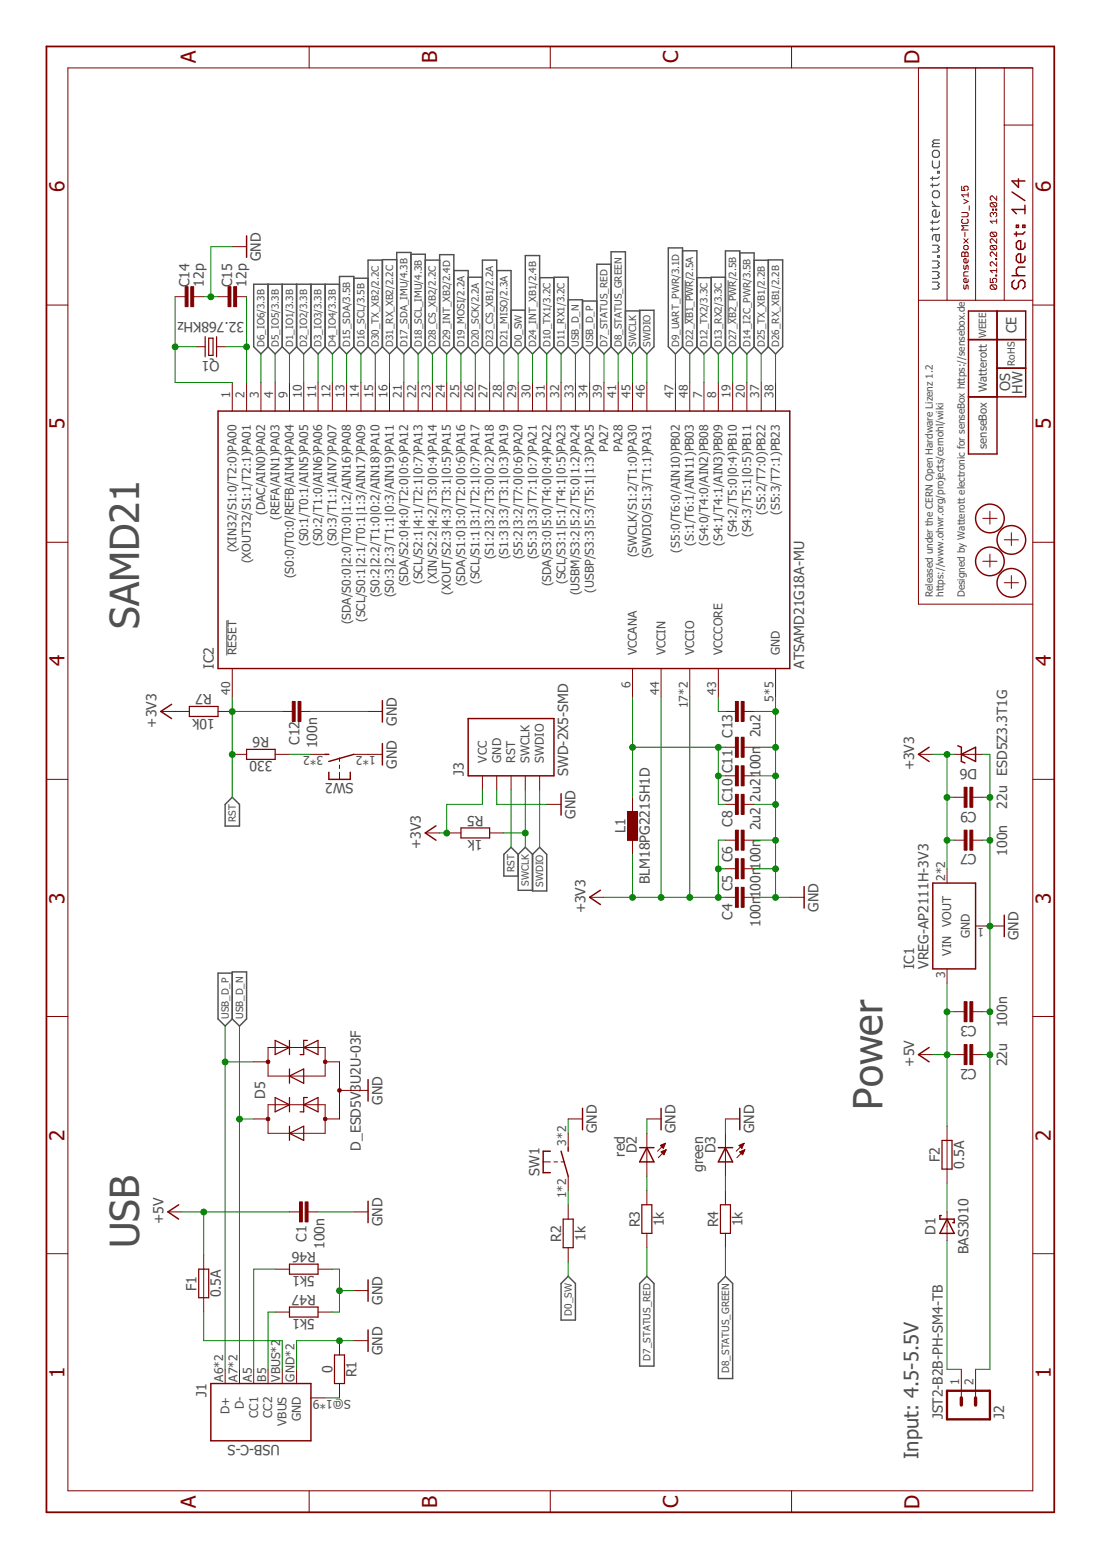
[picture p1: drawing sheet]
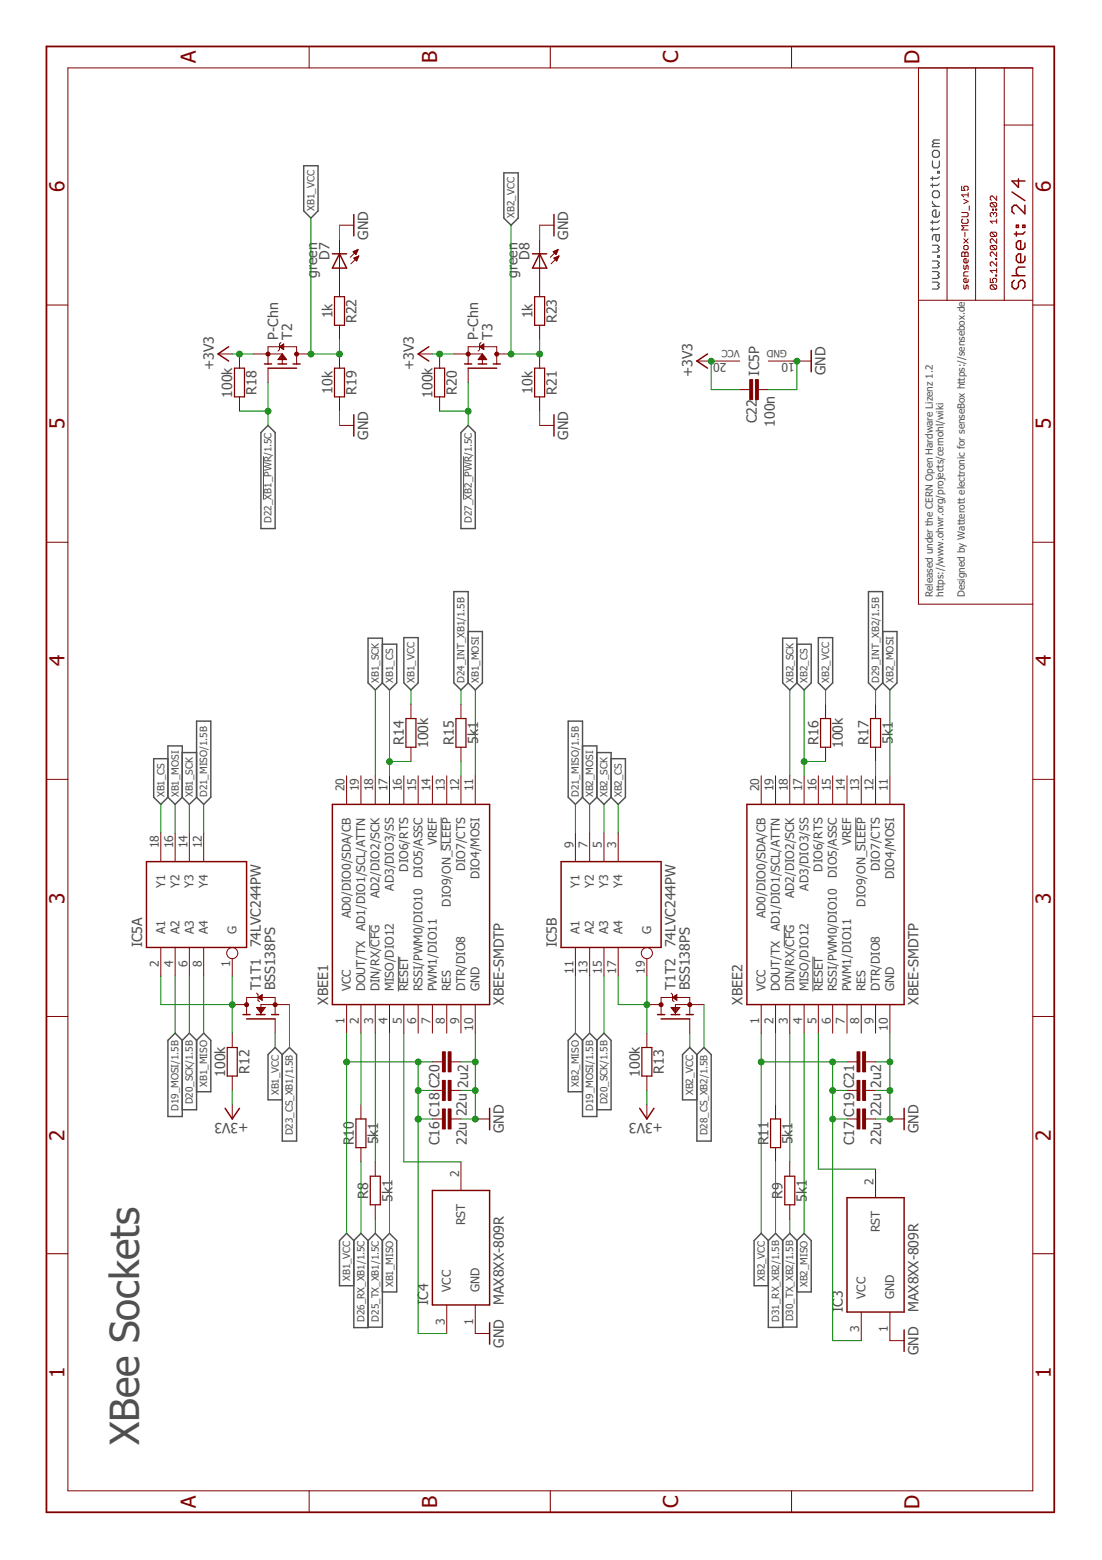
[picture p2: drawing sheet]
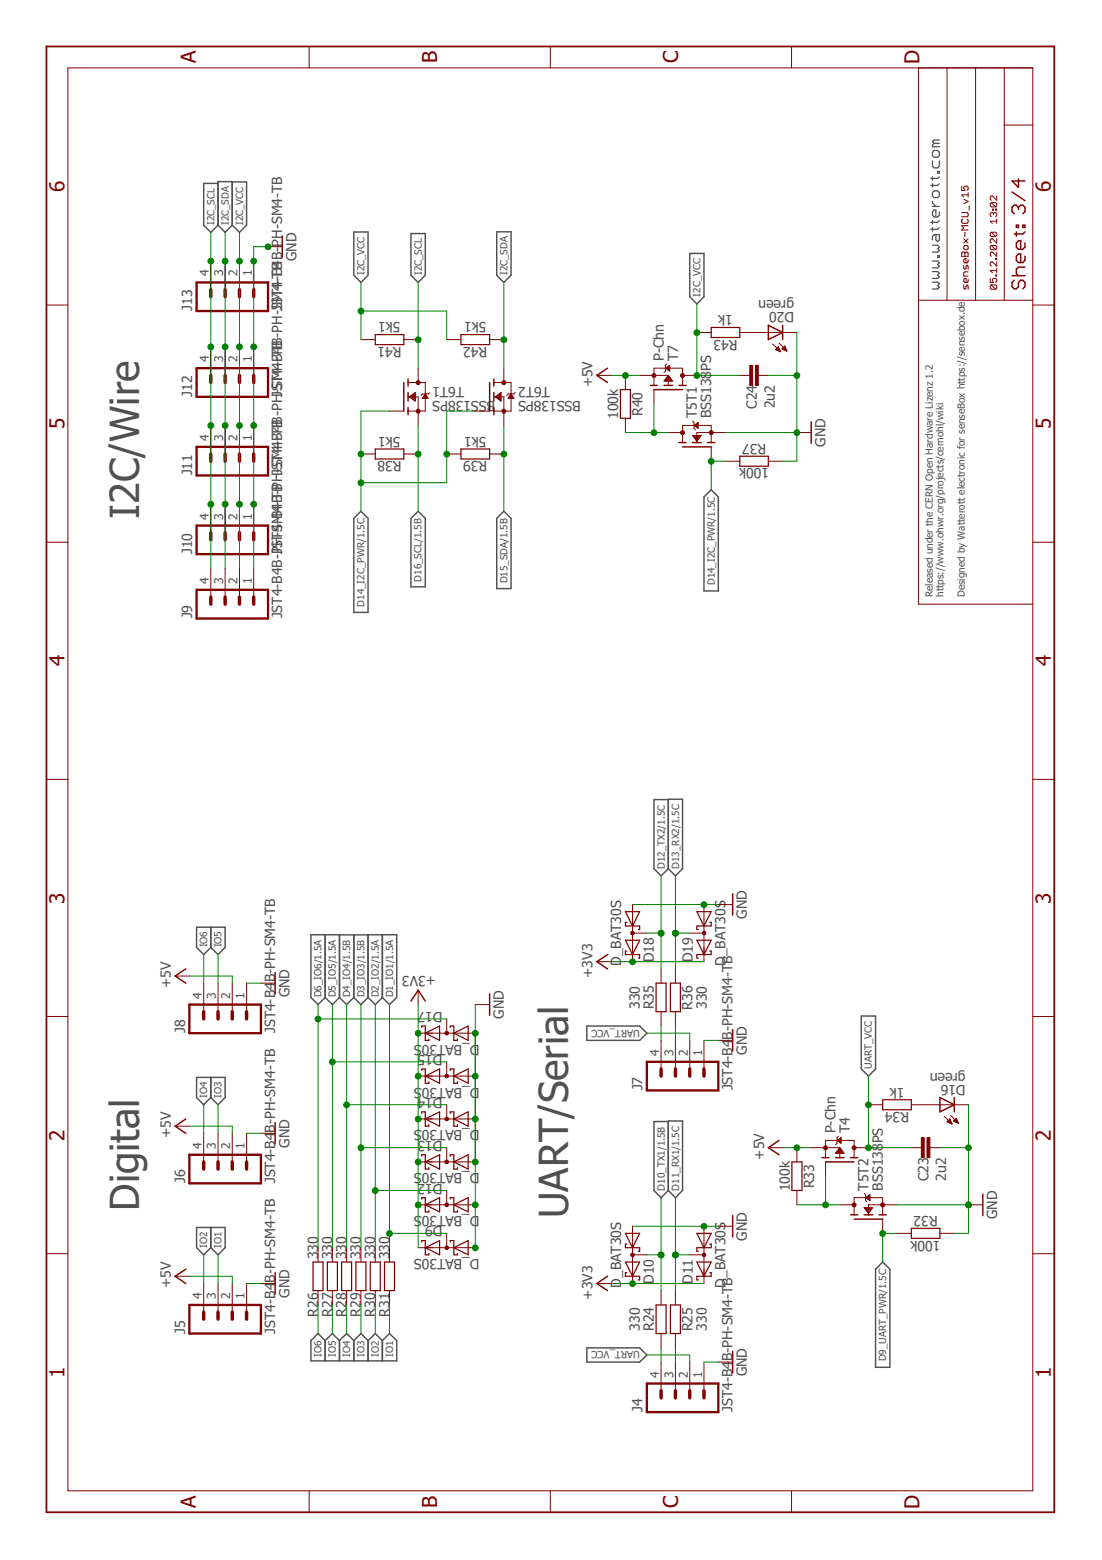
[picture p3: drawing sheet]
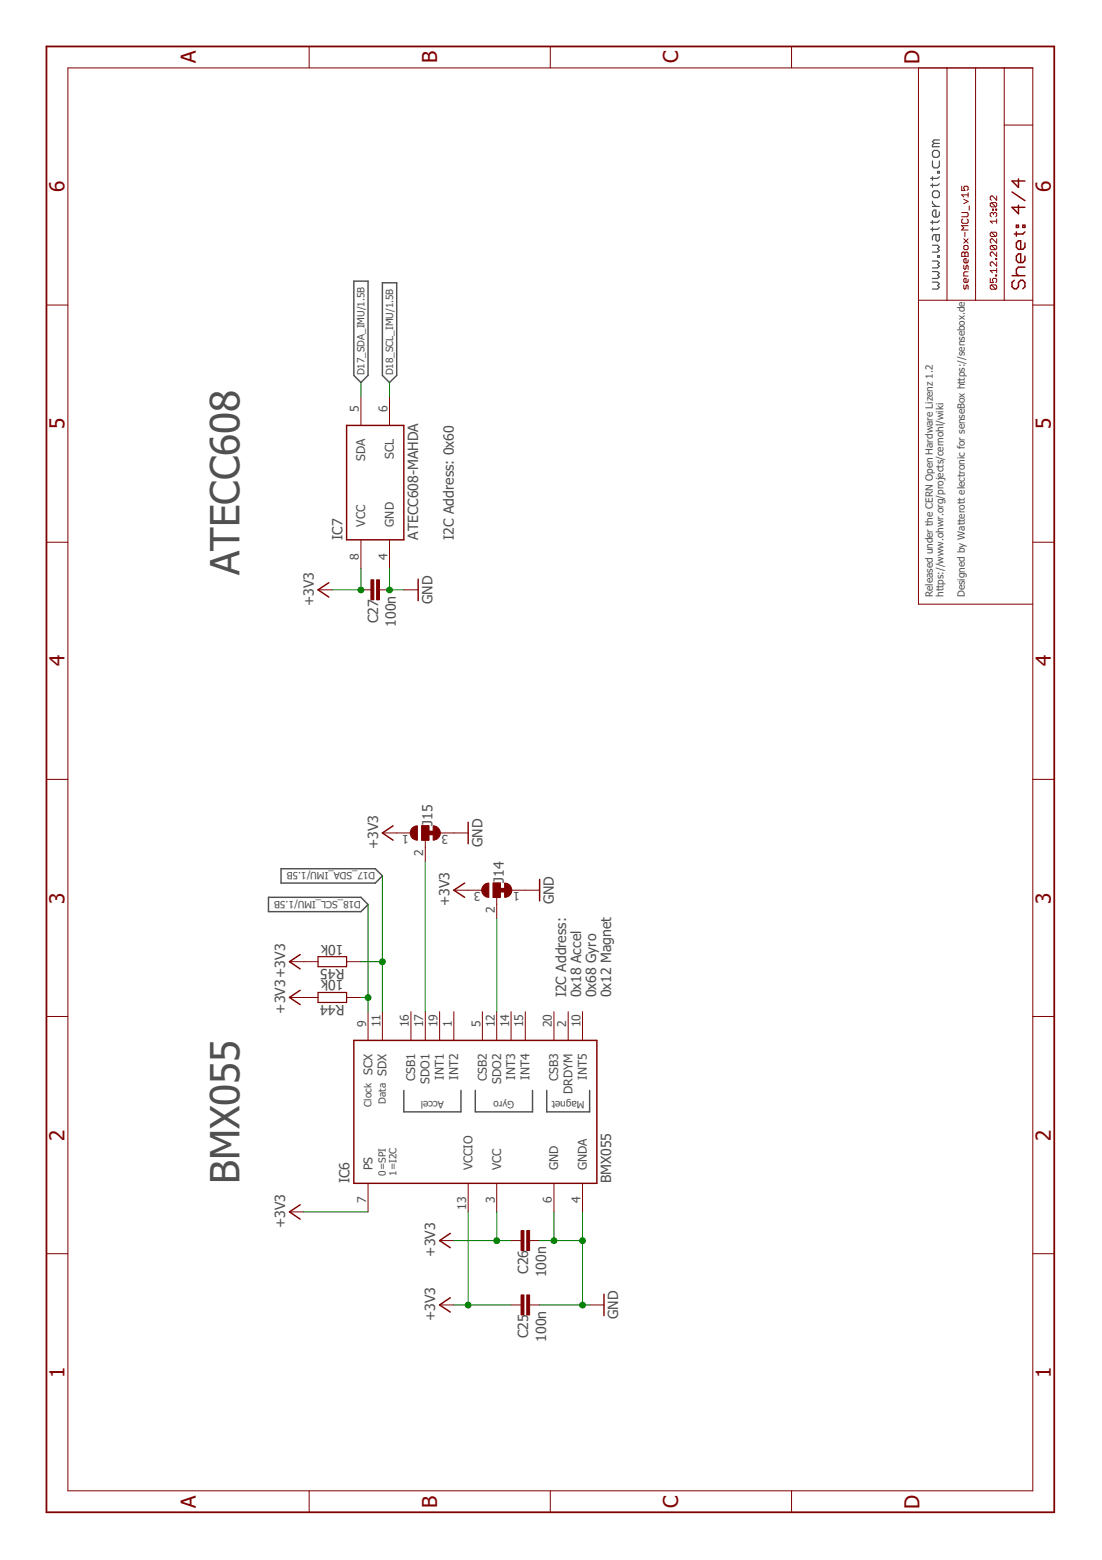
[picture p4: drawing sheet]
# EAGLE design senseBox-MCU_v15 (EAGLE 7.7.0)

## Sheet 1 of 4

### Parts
C1  100n  CAPACITOR-0402  [C0402]
C2  22u  CAPACITOR-0805  [C0805]
C3  100n  CAPACITOR-0402  [C0402]
C4  100n  CAPACITOR-0402  [C0402]
C5  100n  CAPACITOR-0402  [C0402]
C6  100n  CAPACITOR-0402  [C0402]
C7  100n  CAPACITOR-0402  [C0402]
C8  2u2  CAPACITOR-0402  [C0402]
C9  22u  CAPACITOR-0805  [C0805]
C10  2u2  CAPACITOR-0402  [C0402]
C11  100n  CAPACITOR-0402  [C0402]
C12  100n  CAPACITOR-0402  [C0402]
C13  2u2  CAPACITOR-0402  [C0402]
C14  12p  CAPACITOR-0402  [C0402]
C15  12p  CAPACITOR-0402  [C0402]
D1  BAS3010  D_SCHOTTKY-SOD323  [SOD323]
D2  red  LED-0603  [C0603]
D3  green  LED-0603  [C0603]
D5  D_ESD5V3U2U-03F  [SOT723]
D6  ESD5Z3.3T1G  D_TVS-SOD523  [SOD523]
F1  0.5A  FUSE-0805  [C0805]
F2  0.5A  FUSE-0805  [C0805]
IC1  VREG-AP2111H-3V3  VREG-TS1117CW-3V3  [SOT223]
IC2  ATSAMD21G18A-MU  [QFN48-PAD]
J1  USB-C-S  [USB-C-S]
J2  JST2-B2B-PH-SM4-TB  [JST_B2B-PH-SM4-TB]
J3  SWD-2X5-SMD  [SWD-2X5_SMD]
L1  BLM18PG221SH1D  INDUCTOR-0603  [C0603]
LOGO1  LOGO_SENSEBOX-12  [SB_12MM]
LOGO3  OSHW_LOGOX0070  LOGO_OSHW-3  [OSHW_3MM]
LOGO4  LOGO_SPARK-4  [SPARK_4MM]
LOGO5  LOGO_ROHS-4  [ROHS_4MM]
LOGO6  LOGO_WEEE-4  [WEEE_4MM]
LOGO7  LOGO_CE-4  [CE_4MM]
Q1  32.768KHz  CRYSTAL-ZM315  [CRYSTAL_ZM315]
R1  0  RESISTOR-0402  [C0402]
R2  1k  RESISTOR-0402  [C0402]
R3  1k  RESISTOR-0402  [C0402]
R4  1k  RESISTOR-0402  [C0402]
R5  1k  RESISTOR-0402  [C0402]
R6  330  RESISTOR-0402  [C0402]
R7  10k  RESISTOR-0402  [C0402]
R46  5k1  RESISTOR-0402  [C0402]
R47  5k1  RESISTOR-0402  [C0402]
SW1  PTS645SH50SMTR92-Grey  SW-TACTILE-6X6_SMD  [SW6X6_SMD]
SW2  PTS645SK50SMTR92-Red  SW-TACTILE-6X6_SMD  [SW6X6_SMD]
X1  PASSER-07  [PASSER_07MM]
X2  PASSER-07  [PASSER_07MM]
X3  PASSER-07  [PASSER_07MM]
X4  PASSER-07  [PASSER_07MM]

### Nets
+3V3: C4.2 C5.2 C6.2 C7.2 C9.2 D6.C IC1.2(VOUT) IC1.4(VOUT) IC2.17(VCCIO) IC2.36(VCCIO) IC2.44(VCCIN) J3.VCC L1.1 R5.1 R7.1 ; also sheet 2,3,4
+5V: C1.2 C2.2 C3.2 F1.2 F2.2 IC1.3(VIN) ; also sheet 3
CC1: J1.A5(CC1) R46.1
CC2: J1.B5(CC2) R47.1
D0_SW: IC2.29((S5:2|3:2/T7:0|0:6)PA20) R2.1
D1_IO1: IC2.9((S0:0/T0:0/REFB/AIN4)PA04) ; also sheet 3
D2_IO2: IC2.10((S0:1/T0:1/AIN5)PA05) ; also sheet 3
D3_IO3: IC2.11((S0:2/T1:0/AIN6)PA06) ; also sheet 3
D4_IO4: IC2.12((S0:3/T1:1/AIN7)PA07) ; also sheet 3
D5_IO5: IC2.4((REFA/AIN1)PA03) ; also sheet 3
D6_IO6: IC2.3((DAC/AIN0)PA02) ; also sheet 3
D7_STATUS_RED: IC2.39(PA27) R3.1
D8_STATUS_GREEN: IC2.41(PA28) R4.1
D9_UART_PWR: IC2.47((S5:0/T6:0/AIN10)PB02) ; also sheet 3
D10_TX1: IC2.31((SDA/S3:0|5:0/T4:0|0:4)PA22) ; also sheet 3
D11_RX1: IC2.32((SCL/S3:1|5:1/T4:1|0:5)PA23) ; also sheet 3
D12_TX2: IC2.7((S4:0/T4:0/AIN2)PB08) ; also sheet 3
D13_RX2: IC2.8((S4:1/T4:1/AIN3)PB09) ; also sheet 3
D14_I2C_PWR: IC2.20((S4:3/T5:1|0:5)PB11) ; also sheet 3
D15_SDA: IC2.13((SDA/S0:0|2:0/T0:0|1:2/AIN16)PA08) ; also sheet 3
D16_SCL: IC2.14((SCL/S0:1|2:1/T0:1|1:3/AIN17)PA09) ; also sheet 3
D17_SDA_IMU: IC2.21((SDA/S2:0|4:0/T2:0|0:6)PA12) ; also sheet 4
D18_SCL_IMU: IC2.22((SCL/S2:1|4:1/T2:1|0:7)PA13) ; also sheet 4
D19_MOSI: IC2.25((SDA/S1:0|3:0/T2:0|0:6)PA16) ; also sheet 2
D20_SCK: IC2.26((SCL/S1:1|3:1/T2:1|0:7)PA17) ; also sheet 2
D21_MISO: IC2.28((S1:3|3:3/T3:1|0:3)PA19) ; also sheet 2
D22_!XB1_PWR: IC2.48((S:1/T6:1/AIN11)PB03) ; also sheet 2
D23_CS_XB1: IC2.27((S1:2|3:2/T3:0|0:2)PA18) ; also sheet 2
D24_INT_XB1: IC2.30((S5:3|3:3/T7:1|0:7)PA21) ; also sheet 2
D25_TX_XB1: IC2.37((S5:2/T7:0)PB22) ; also sheet 2
D26_RX_XB1: IC2.38((S5:3/T7:1)PB23) ; also sheet 2
D27_!XB2_PWR: IC2.19((S4:2/T5:0|0:4)PB10) ; also sheet 2
D28_CS_XB2: IC2.23((XIN/S2:2|4:2/T3:0|0:4)PA14) ; also sheet 2
D29_INT_XB2: IC2.24((XOUT/S2:3|4:3/T3:1|0:5)PA15) ; also sheet 2
D30_TX_XB2: IC2.15((S0:2|2:2/T1:0|0:2/AIN18)PA10) ; also sheet 2
D31_RX_XB2: IC2.16((S0:3|2:3/T1:1|0:3/AIN19)PA11) ; also sheet 2
GND: C1.1 C2.1 C3.1 C4.1 C5.1 C6.1 C7.1 C8.1 C9.1 C10.1 C11.1 C12.1 C13.1 C14.2 C15.1 D2.C D3.C D5.3(A) D6.A IC1.1(GND) IC2.5(GND) IC2.18(GND) IC2.35(GND) IC2.42(GND) IC2.TP(GND) J1.GND J1.GND2(GND) J2.2 J3.GND@1(GND) J3.GND@2(GND) J3.GND@3(GND) R1.1 R46.2 R47.2 SW1.3(S1) SW1.4(S1) SW2.1 SW2.2(P1) ; also sheet 2,3,4
N$1: C14.1 IC2.1((XIN32/S1:0/T2:0)PA00) Q1.2
N$2: C15.2 IC2.2((XOUT32/S1:1/T2:1)PA01) Q1.1
N$3: D2.A R3.2
N$12: D3.A R4.2
N$13: R6.2 SW2.3(S1) SW2.4(S1)
RST: C12.2 IC2.40(!RESET) J3.RST R6.1 R7.2
SHLD: J1.S@1(SHIELD) J1.S@2(SHIELD) J1.S@3(SHIELD) J1.S@4(SHIELD) J1.S@5(SHIELD) J1.S@6(SHIELD) J1.S@7(SHIELD) J1.S@8(SHIELD) J1.S@9(SHIELD) R1.2
SW: R2.2 SW1.1 SW1.2(P1)
SWCLK: IC2.45((SWCLK/S1:2/T1:0)PA30) J3.SWCLK R5.2
SWDIO: IC2.46((SWDIO/S1:3/T1:1)PA31) J3.SWDIO
USB_D_N [USB]: D5.1(C1) IC2.33((USBM/S3:2|5:2/T5:0|1:2)PA24) J1.A7(D-) J1.B7(D-)
USB_D_P [USB]: D5.2(C2) IC2.34((USBP/S3:3|5:3/T5:1|1:3)PA25) J1.A6(D+) J1.B6(D+)
V5V: D1.C F2.1
VBUS: F1.1 J1.VBUS J1.VBUS2(VBUS)
VCCANA: C8.2 C10.2 C11.2 IC2.6(VCCANA) L1.2
VCCCORE: C13.2 IC2.43(VCCCORE)
VIN: D1.A J2.1

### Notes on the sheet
- USB | SAMD21
- Power
- Input: 4.5-5.5V
- Released under the CERN Open Hardware Lizenz 1.2
  https://www.ohwr.org/projects/cernohl/wiki
  
  Designed by Watterott electronic for senseBox https://sensebox.de

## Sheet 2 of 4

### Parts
C16  22u  CAPACITOR-0805  [C0805]
C17  22u  CAPACITOR-0805  [C0805]
C18  22u  CAPACITOR-0805  [C0805]
C19  22u  CAPACITOR-0805  [C0805]
C20  2u2  CAPACITOR-0402  [C0402]
C21  2u2  CAPACITOR-0402  [C0402]
C22  100n  CAPACITOR-0402  [C0402]
D7  green  LED-0603  [C0603]
D8  green  LED-0603  [C0603]
IC3  MAX8XX-809R  [SOT23]
IC4  MAX8XX-809R  [SOT23]
IC5  74LVC244PW  [TSSOP20]
R8  5k1  RESISTOR-0402  [C0402]
R9  5k1  RESISTOR-0402  [C0402]
R10  5k1  RESISTOR-0402  [C0402]
R11  5k1  RESISTOR-0402  [C0402]
R12  100k  RESISTOR-0402  [C0402]
R13  100k  RESISTOR-0402  [C0402]
R14  100k  RESISTOR-0402  [C0402]
R15  5k1  RESISTOR-0402  [C0402]
R16  100k  RESISTOR-0402  [C0402]
R17  5k1  RESISTOR-0402  [C0402]
R18  100k  RESISTOR-0402  [C0402]
R19  10k  RESISTOR-0402  [C0402]
R20  100k  RESISTOR-0402  [C0402]
R21  10k  RESISTOR-0402  [C0402]
R22  1k  RESISTOR-0402  [C0402]
R23  1k  RESISTOR-0402  [C0402]
T1  BSS138PS  [SOT363]
T2  P-Chn  MOSFET-P-SOT23  [SOT23]
T3  P-Chn  MOSFET-P-SOT23  [SOT23]
XBEE1  XBEE-SMDTP  [XBEE_SMD_TP]
XBEE2  XBEE-SMDTP  [XBEE_SMD_TP]

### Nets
+3V3: C22.2 IC5.20(P:VCC) R12.2 R13.2 R18.1 R20.1 T2.2(S) T3.2(S) ; also sheet 1,3,4
D19_MOSI: IC5.4(A:A2) IC5.13(B:A2) ; also sheet 1
D20_SCK: IC5.6(A:A3) IC5.15(B:A3) ; also sheet 1
D21_MISO: IC5.9(B:Y1) IC5.12(A:Y4) ; also sheet 1
D22_!XB1_PWR: R18.2 T2.1(G) ; also sheet 1
D23_CS_XB1: T1.1(T1:S) ; also sheet 1
D24_INT_XB1: R15.2 ; also sheet 1
D25_TX_XB1: R8.1 ; also sheet 1
D26_RX_XB1: R10.1 ; also sheet 1
D27_!XB2_PWR: R20.2 T3.1(G) ; also sheet 1
D28_CS_XB2: T1.4(T2:S) ; also sheet 1
D29_INT_XB2: R17.2 ; also sheet 1
D30_TX_XB2: R9.1 ; also sheet 1
D31_RX_XB2: R11.1 ; also sheet 1
GND: C16.1 C17.1 C18.1 C19.1 C20.1 C21.1 C22.1 D7.C D8.C IC3.1(GND) IC4.1(GND) IC5.10(P:GND) R19.2 R21.2 XBEE1.10(GND) XBEE2.10(GND) ; also sheet 1,3,4
MCU_CS_XBEE1: IC5.1(A:G) IC5.2(A:A1) R12.1 T1.6(T1:D)
MCU_CS_XBEE2: IC5.17(B:A4) IC5.19(B:G) R13.1 T1.3(T2:D)
N$5: D7.A R22.1
N$6: D8.A R23.1
RST_XB1: IC4.2(RST) XBEE1.5(!RESET!)
RST_XB2: IC3.2(RST) XBEE2.5(!RESET!)
XB1_CS: IC5.18(A:Y1) R14.1 XBEE1.17(AD3/DIO3/SS)
XB1_MISO: IC5.8(A:A4) XBEE1.4(MISO/DIO12)
XB1_MOSI: IC5.16(A:Y2) XBEE1.11(DIO4/MOSI)
XB1_RX: R8.2 XBEE1.3(DIN/RX/!CFG!)
XB1_SCK: IC5.14(A:Y3) XBEE1.18(AD2/DIO2/SCK)
XB1_TX: R10.2 XBEE1.2(DOUT/TX)
XB1_VCC: C16.2 C18.2 C20.2 IC4.3(VCC) R14.2 R19.1 R22.2 T1.2(T1:G) T2.3(D) XBEE1.1(VCC)
XB2_CS: IC5.3(B:Y4) R16.1 XBEE2.17(AD3/DIO3/SS)
XB2_MISO: IC5.11(B:A1) XBEE2.4(MISO/DIO12)
XB2_MOSI: IC5.7(B:Y2) XBEE2.11(DIO4/MOSI)
XB2_RX: R9.2 XBEE2.3(DIN/RX/!CFG!)
XB2_SCK: IC5.5(B:Y3) XBEE2.18(AD2/DIO2/SCK)
XB2_TX: R11.2 XBEE2.2(DOUT/TX)
XB2_VCC: C17.2 C19.2 C21.2 IC3.3(VCC) R16.2 R21.1 R23.2 T1.5(T2:G) T3.3(D) XBEE2.1(VCC)
XBEE1_CTS/IRQ: R15.1 XBEE1.12(DIO7/CTS)
XBEE2_CTS/IRQ: R17.1 XBEE2.12(DIO7/CTS)
Unconnected: XBEE1.6(RSSI/PWM0/DIO10) XBEE1.7(PWM1/DIO11) XBEE1.8(RES) XBEE1.9(DTR/DIO8) XBEE1.13(DIO9/ON_!SLEEP!) XBEE1.14(VREF) XBEE1.15(DIO5/ASSC) XBEE1.16(DIO6/RTS) XBEE1.19(AD1/DIO1/SCL/ATTN) XBEE1.20(AD0/DIO0/SDA/CB) XBEE2.6(RSSI/PWM0/DIO10) XBEE2.7(PWM1/DIO11) XBEE2.8(RES) XBEE2.9(DTR/DIO8) XBEE2.13(DIO9/ON_!SLEEP!) XBEE2.14(VREF) XBEE2.15(DIO5/ASSC) XBEE2.16(DIO6/RTS) XBEE2.19(AD1/DIO1/SCL/ATTN) XBEE2.20(AD0/DIO0/SDA/CB)

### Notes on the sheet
- XBee Sockets
- Released under the CERN Open Hardware Lizenz 1.2
  https://www.ohwr.org/projects/cernohl/wiki
  
  Designed by Watterott electronic for senseBox https://sensebox.de

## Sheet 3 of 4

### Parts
C23  2u2  CAPACITOR-0402  [C0402]
C24  2u2  CAPACITOR-0402  [C0402]
D9  D_BAT30S  [SOT323]
D10  D_BAT30S  [SOT323]
D11  D_BAT30S  [SOT323]
D12  D_BAT30S  [SOT323]
D13  D_BAT30S  [SOT323]
D14  D_BAT30S  [SOT323]
D15  D_BAT30S  [SOT323]
D16  green  LED-0603  [C0603]
D17  D_BAT30S  [SOT323]
D18  D_BAT30S  [SOT323]
D19  D_BAT30S  [SOT323]
D20  green  LED-0603  [C0603]
J4  JST4-B4B-PH-SM4-TB  [JST_B4B-PH-SM4-TB]
J5  JST4-B4B-PH-SM4-TB  [JST_B4B-PH-SM4-TB]
J6  JST4-B4B-PH-SM4-TB  [JST_B4B-PH-SM4-TB]
J7  JST4-B4B-PH-SM4-TB  [JST_B4B-PH-SM4-TB]
J8  JST4-B4B-PH-SM4-TB  [JST_B4B-PH-SM4-TB]
J9  JST4-B4B-PH-SM4-TB  [JST_B4B-PH-SM4-TB]
J10  JST4-B4B-PH-SM4-TB  [JST_B4B-PH-SM4-TB]
J11  JST4-B4B-PH-SM4-TB  [JST_B4B-PH-SM4-TB]
J12  JST4-B4B-PH-SM4-TB  [JST_B4B-PH-SM4-TB]
J13  JST4-B4B-PH-SM4-TB  [JST_B4B-PH-SM4-TB]
R24  330  RESISTOR-0402  [C0402]
R25  330  RESISTOR-0402  [C0402]
R26  330  RESISTOR-0402  [C0402]
R27  330  RESISTOR-0402  [C0402]
R28  330  RESISTOR-0402  [C0402]
R29  330  RESISTOR-0402  [C0402]
R30  330  RESISTOR-0402  [C0402]
R31  330  RESISTOR-0402  [C0402]
R32  100k  RESISTOR-0402  [C0402]
R33  100k  RESISTOR-0402  [C0402]
R34  1k  RESISTOR-0402  [C0402]
R35  330  RESISTOR-0402  [C0402]
R36  330  RESISTOR-0402  [C0402]
R37  100k  RESISTOR-0402  [C0402]
R38  5k1  RESISTOR-0402  [C0402]
R39  5k1  RESISTOR-0402  [C0402]
R40  100k  RESISTOR-0402  [C0402]
R41  5k1  RESISTOR-0402  [C0402]
R42  5k1  RESISTOR-0402  [C0402]
R43  1k  RESISTOR-0402  [C0402]
T4  P-Chn  MOSFET-P-SOT23  [SOT23]
T5  BSS138PS  [SOT363]
T6  BSS138PS  [SOT363]
T7  P-Chn  MOSFET-P-SOT23  [SOT23]

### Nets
!I2C_POWER: R40.2 T5.6(T1:D) T7.1(G)
!UART_POWER: R33.2 T4.1(G) T5.3(T2:D)
+3V3: D9.2(C) D10.2(C) D11.2(C) D12.2(C) D13.2(C) D14.2(C) D15.2(C) D17.2(C) D18.2(C) D19.2(C) ; also sheet 1,2,4
+5V: J5.2 J6.2 J8.2 R33.1 R40.1 T4.2(S) T7.2(S) ; also sheet 1
D1_IO1: D9.3(CA) R31.1 ; also sheet 1
D2_IO2: D12.3(CA) R30.1 ; also sheet 1
D3_IO3: D13.3(CA) R29.1 ; also sheet 1
D4_IO4: D14.3(CA) R28.1 ; also sheet 1
D5_IO5: D15.3(CA) R27.1 ; also sheet 1
D6_IO6: D17.3(CA) R26.1 ; also sheet 1
D9_UART_PWR: R32.1 T5.5(T2:G) ; also sheet 1
D10_TX1: D10.3(CA) R24.1 ; also sheet 1
D11_RX1: D11.3(CA) R25.1 ; also sheet 1
D12_TX2: D18.3(CA) R35.1 ; also sheet 1
D13_RX2: D19.3(CA) R36.1 ; also sheet 1
D14_I2C_PWR: R37.1 R38.2 R39.2 T5.2(T1:G) T6.2(T1:G) T6.5(T2:G) ; also sheet 1
D15_SDA: R39.1 T6.4(T2:S) ; also sheet 1
D16_SCL: R38.1 T6.1(T1:S) ; also sheet 1
GND: C23.1 C24.1 D9.1(A) D10.1(A) D11.1(A) D12.1(A) D13.1(A) D14.1(A) D15.1(A) D16.C D17.1(A) D18.1(A) D19.1(A) D20.C J4.1 J5.1 J6.1 J7.1 J8.1 J9.1 J10.1 J11.1 J12.1 J13.1 R32.2 R37.2 T5.1(T1:S) T5.4(T2:S) ; also sheet 1,2,4
I2C_SCL: J9.4 J10.4 J11.4 J12.4 J13.4 R41.1 T6.6(T1:D)
I2C_SDA: J9.3 J10.3 J11.3 J12.3 J13.3 R42.1 T6.3(T2:D)
I2C_VCC: C24.2 J9.2 J10.2 J11.2 J12.2 J13.2 R41.2 R42.2 R43.2 T7.3(D)
IO1: J5.3 R31.2
IO2: J5.4 R30.2
IO3: J6.3 R29.2
IO4: J6.4 R28.2
IO5: J8.3 R27.2
IO6: J8.4 R26.2
N$8: D20.A R43.1
N$9: D16.A R34.1
UART_RX1: J4.3 R25.2
UART_RX2: J7.3 R36.2
UART_TX1: J4.4 R24.2
UART_TX2: J7.4 R35.2
UART_VCC: C23.2 J4.2 J7.2 R34.2 T4.3(D)

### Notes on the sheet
- Digital | I2C/Wire
- UART/Serial
- Released under the CERN Open Hardware Lizenz 1.2
  https://www.ohwr.org/projects/cernohl/wiki
  
  Designed by Watterott electronic for senseBox https://sensebox.de

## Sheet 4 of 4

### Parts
C25  100n  CAPACITOR-0402  [C0402]
C26  100n  CAPACITOR-0402  [C0402]
C27  100n  CAPACITOR-0402  [C0402]
IC6  BMX055  [BMX055]
IC7  ATECC608-MAHDA  ATECC608A-MAHDA  [UDFN8]
J14  JUMPER3-0402  [JUMPER3-0402]
J15  JUMPER3-0402  [JUMPER3-0402]
R44  10k  RESISTOR-0402  [C0402]
R45  10k  RESISTOR-0402  [C0402]

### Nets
+3V3: C25.2 C26.2 C27.2 IC6.3(VCC) IC6.7(PS) IC6.13(VCCIO) IC7.8(VCC) J14.3 J15.1 R44.2 R45.2 ; also sheet 1,2,3
D17_SDA_IMU: IC6.11(SDX) IC7.5(SDA) R45.1 ; also sheet 1
D18_SCL_IMU: IC6.9(SCX) IC7.6(SCL) R44.1 ; also sheet 1
GND: C25.1 C26.1 C27.1 IC6.4(GNDA) IC6.6(GND) IC7.4(GND) J14.1 J15.3 ; also sheet 1,2,3
SDO1: IC6.17(SDO1) J15.2
SDO2: IC6.12(SDO2) J14.2
Unconnected: IC6.1(INT2) IC6.2(DRDYM) IC6.5(CSB2) IC6.10(INT5) IC6.14(INT3) IC6.15(INT4) IC6.16(CSB1) IC6.19(INT1) IC6.20(CSB3)

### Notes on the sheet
- BMX055 | ATECC608
- I2C Address: 0x60
- I2C Address:
  0x18 Accel 
  0x68 Gyro  
  0x12 Magnet
- Released under the CERN Open Hardware Lizenz 1.2
  https://www.ohwr.org/projects/cernohl/wiki
  
  Designed by Watterott electronic for senseBox https://sensebox.de
